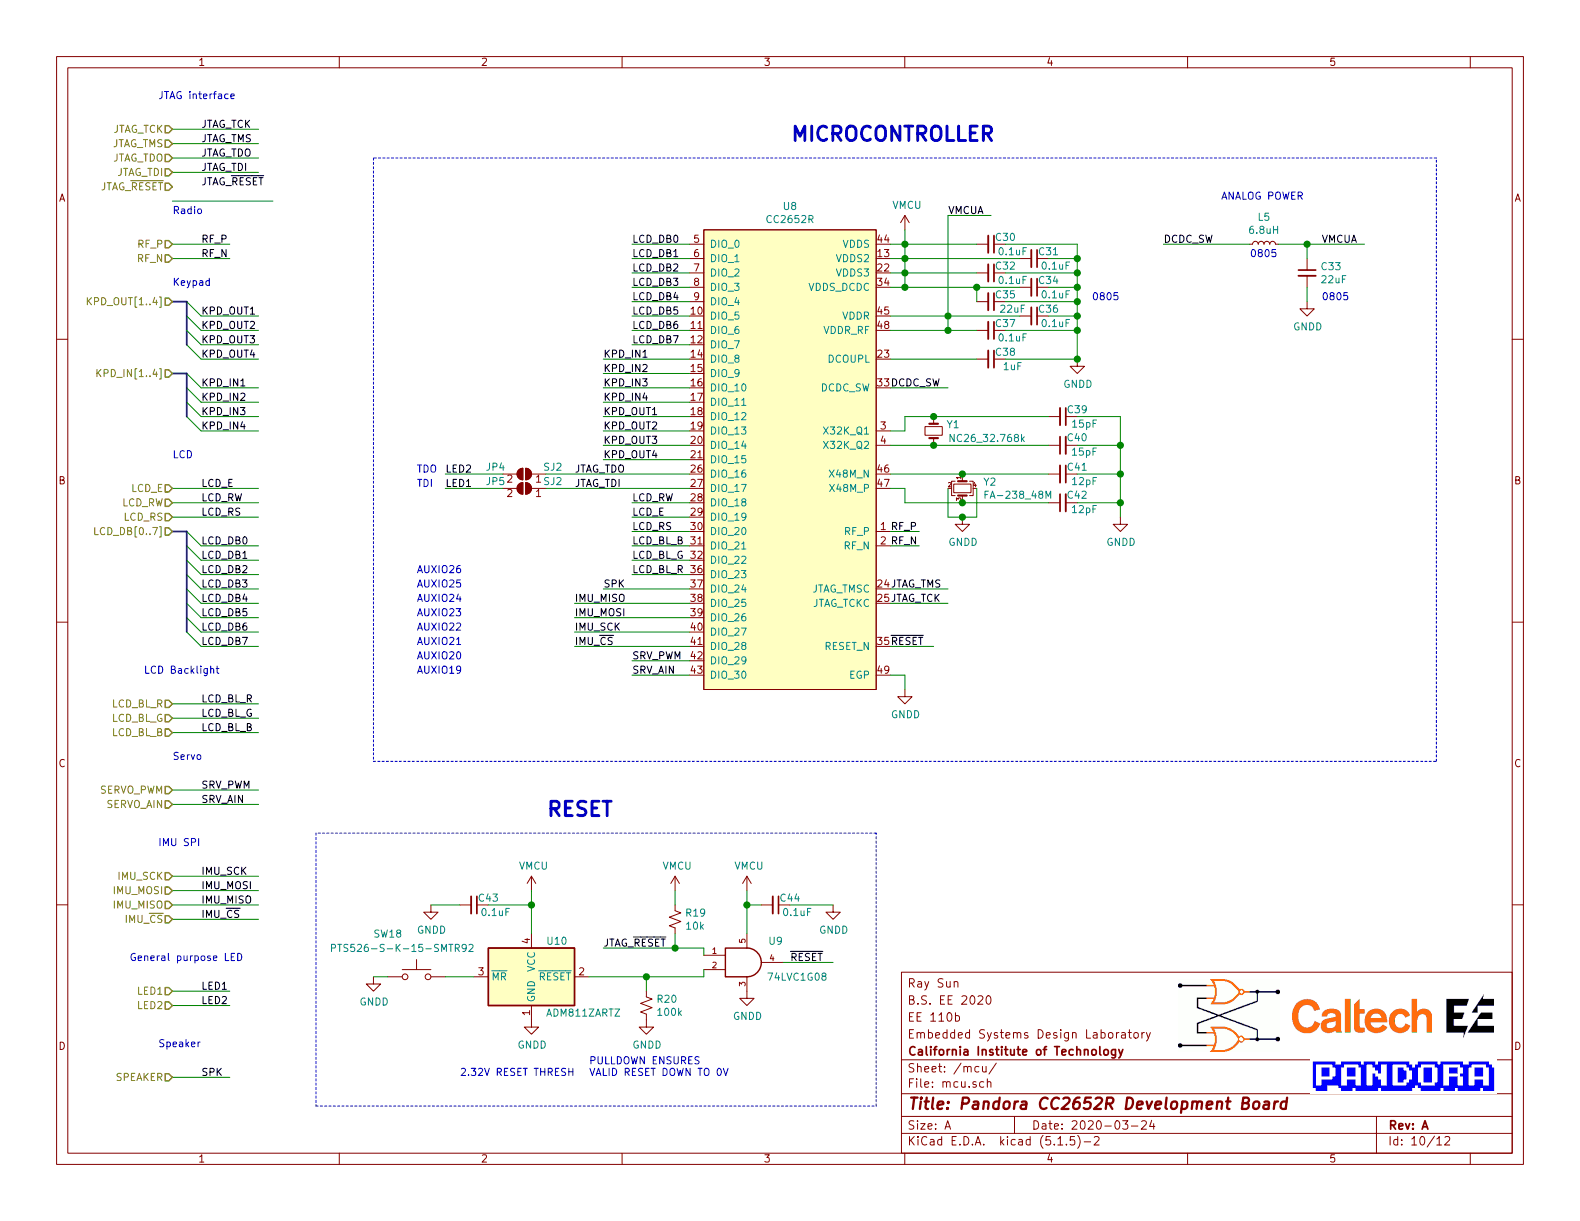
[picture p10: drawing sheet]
EESchema Schematic File Version 4
EELAYER 30 0
EELAYER END
$Descr A 11000 8500
encoding utf-8
Sheet 10 12
Title "Pandora CC2652R Development Board"
Date "2020-03-24"
Rev "A"
Comp "California Institute of Technology"
Comment1 "Embedded Systems Design Laboratory"
Comment2 "EE 110b"
Comment3 "B.S. EE 2020"
Comment4 "Ray Sun"
$EndDescr
Text HLabel 1200 2100 0    50   Input ~ 0
KPD_OUT[1..4]
Entry Wire Line
	1300 2100 1400 2200
Entry Wire Line
	1300 2200 1400 2300
Entry Wire Line
	1300 2300 1400 2400
Entry Wire Line
	1300 2400 1400 2500
Entry Wire Line
	1300 2600 1400 2700
Entry Wire Line
	1300 2700 1400 2800
Entry Wire Line
	1300 2800 1400 2900
Entry Wire Line
	1300 2900 1400 3000
Text Label 1400 2200 0    50   ~ 0
KPD_OUT1
Text Label 1400 2300 0    50   ~ 0
KPD_OUT2
Text Label 1400 2400 0    50   ~ 0
KPD_OUT3
Text Label 1400 2500 0    50   ~ 0
KPD_OUT4
Text Label 1400 2700 0    50   ~ 0
KPD_IN1
Text Label 1400 2800 0    50   ~ 0
KPD_IN2
Text Label 1400 2900 0    50   ~ 0
KPD_IN3
Text Label 1400 3000 0    50   ~ 0
KPD_IN4
Wire Bus Line
	1200 2100 1300 2100
Wire Wire Line
	1800 2200 1400 2200
Wire Wire Line
	1800 2300 1400 2300
Wire Wire Line
	1800 2400 1400 2400
Wire Wire Line
	1800 2500 1400 2500
Wire Wire Line
	1800 2700 1400 2700
Wire Wire Line
	1800 2800 1400 2800
Wire Wire Line
	1800 2900 1400 2900
Wire Wire Line
	1800 3000 1400 3000
Entry Wire Line
	1300 3700 1400 3800
Entry Wire Line
	1300 3800 1400 3900
Entry Wire Line
	1300 3900 1400 4000
Entry Wire Line
	1300 4000 1400 4100
Entry Wire Line
	1300 4100 1400 4200
Entry Wire Line
	1300 4200 1400 4300
Entry Wire Line
	1300 4300 1400 4400
Entry Wire Line
	1300 4400 1400 4500
Text Label 1400 3900 0    50   ~ 0
LCD_DB1
Text Label 1400 4000 0    50   ~ 0
LCD_DB2
Text Label 1400 4100 0    50   ~ 0
LCD_DB3
Text Label 1400 4200 0    50   ~ 0
LCD_DB4
Text Label 1400 4300 0    50   ~ 0
LCD_DB5
Text Label 1400 4400 0    50   ~ 0
LCD_DB6
Text Label 1400 4500 0    50   ~ 0
LCD_DB7
Text Label 1400 3800 0    50   ~ 0
LCD_DB0
Wire Wire Line
	1800 3900 1400 3900
Wire Wire Line
	1800 4000 1400 4000
Wire Wire Line
	1800 4100 1400 4100
Wire Wire Line
	1800 4200 1400 4200
Wire Wire Line
	1800 4300 1400 4300
Wire Wire Line
	1800 4400 1400 4400
Wire Wire Line
	1800 4500 1400 4500
Wire Wire Line
	1800 3800 1400 3800
Text Label 1400 3600 0    50   ~ 0
LCD_RS
Text Label 4400 1800 0    50   ~ 0
LCD_DB1
Text Label 4400 1900 0    50   ~ 0
LCD_DB2
Text Label 4400 2000 0    50   ~ 0
LCD_DB3
Text Label 4400 2100 0    50   ~ 0
LCD_DB4
Text Label 4400 2200 0    50   ~ 0
LCD_DB5
Text Label 4400 2300 0    50   ~ 0
LCD_DB6
Text Label 4400 2400 0    50   ~ 0
LCD_DB7
Wire Wire Line
	4400 1800 4800 1800
Wire Wire Line
	4400 1900 4800 1900
Wire Wire Line
	4400 2000 4800 2000
Wire Wire Line
	4400 2100 4800 2100
Wire Wire Line
	4400 2200 4800 2200
Wire Wire Line
	4400 2300 4800 2300
Wire Wire Line
	4400 2400 4800 2400
Text Label 4200 2900 0    50   ~ 0
KPD_OUT1
Text Label 4200 3000 0    50   ~ 0
KPD_OUT2
Text Label 4200 3100 0    50   ~ 0
KPD_OUT3
Text Label 4200 3200 0    50   ~ 0
KPD_OUT4
Wire Wire Line
	4800 2900 4200 2900
Wire Wire Line
	4800 3000 4200 3000
Wire Wire Line
	4800 3100 4200 3100
Wire Wire Line
	4800 3200 4200 3200
Text Label 4200 2500 0    50   ~ 0
KPD_IN1
Text Label 4200 2600 0    50   ~ 0
KPD_IN2
Text Label 4200 2700 0    50   ~ 0
KPD_IN3
Text Label 4200 2800 0    50   ~ 0
KPD_IN4
Wire Wire Line
	4800 2500 4200 2500
Wire Wire Line
	4800 2600 4200 2600
Wire Wire Line
	4800 2700 4200 2700
Wire Wire Line
	4800 2800 4200 2800
Text HLabel 1200 5500 0    50   Input ~ 0
SERVO_PWM
Wire Wire Line
	6300 4800 6300 4700
Wire Wire Line
	6300 4700 6200 4700
Text HLabel 1200 5600 0    50   Input ~ 0
SERVO_AIN
Text Label 4000 4300 0    50   ~ 0
IMU_MOSI
Wire Wire Line
	4800 4200 4000 4200
Wire Wire Line
	4800 4300 4000 4300
Text Label 4000 4200 0    50   ~ 0
IMU_MISO
Text Label 4000 4500 0    50   ~ 0
IMU_~CS
Wire Wire Line
	4800 4400 4000 4400
Wire Wire Line
	6200 3000 6300 3000
Wire Wire Line
	6300 3000 6300 2900
$Comp
L Device:C_Small C40
U 1 1
P 7400 3100
F 0 "C40" V 7450 3000 50  0000 C CNN
F 1 "15pF" V 7350 2950 50  0000 C CNN
F 2 "Capacitor_SMD:C_0603_1608Metric_Pad1.05x0.95mm_HandSolder" H 7400 3100 50  0001 C CNN
F 3 "~" H 7400 3100 50  0001 C CNN
F 4 "0603" H 7400 3100 50  0001 C CNN "Package"
F 5 "In House" H 7400 3100 50  0001 C CNN "Supplier"
F 6 "N/A" H 7400 3100 50  0001 C CNN "SupplierPartNo"
	1    7400 3100
	0    -1   -1   0   
$EndComp
$Comp
L Device:C_Small C39
U 1 1
P 7400 2900
F 0 "C39" V 7350 3000 50  0000 C CNN
F 1 "15pF" V 7450 3050 50  0000 C CNN
F 2 "Capacitor_SMD:C_0603_1608Metric_Pad1.05x0.95mm_HandSolder" H 7400 2900 50  0001 C CNN
F 3 "~" H 7400 2900 50  0001 C CNN
F 4 "0603" H 7400 2900 50  0001 C CNN "Package"
F 5 "In House" H 7400 2900 50  0001 C CNN "Supplier"
F 6 "N/A" H 7400 2900 50  0001 C CNN "SupplierPartNo"
	1    7400 2900
	0    1    1    0   
$EndComp
Wire Wire Line
	7800 3100 7500 3100
Wire Wire Line
	7500 2900 7800 2900
Wire Wire Line
	7800 2900 7800 3100
$Comp
L Device:C_Small C38
U 1 1
P 6900 2500
F 0 "C38" V 6850 2600 50  0000 C CNN
F 1 "1uF" V 6950 2650 50  0000 C CNN
F 2 "Capacitor_SMD:C_0603_1608Metric_Pad1.05x0.95mm_HandSolder" H 6900 2500 50  0001 C CNN
F 3 "~" H 6900 2500 50  0001 C CNN
F 4 "0603" H 6900 2500 50  0001 C CNN "Package"
F 5 "In House" H 6900 2500 50  0001 C CNN "Supplier"
F 6 "N/A" H 6900 2500 50  0001 C CNN "SupplierPartNo"
	1    6900 2500
	0    1    1    0   
$EndComp
Text Label 6200 4100 0    50   ~ 0
JTAG_TMS
Text Label 6200 4200 0    50   ~ 0
JTAG_TCK
Text Label 4200 4100 0    50   ~ 0
SPK
Wire Wire Line
	4200 4100 4800 4100
Text Label 1400 7500 0    50   ~ 0
SPK
Text HLabel 1200 7500 0    50   Input ~ 0
SPEAKER
Wire Wire Line
	1600 7500 1200 7500
Wire Wire Line
	6300 1600 6300 1700
Wire Wire Line
	6300 1700 6200 1700
Wire Wire Line
	6200 1900 6300 1900
Wire Wire Line
	6300 1900 6300 1800
Connection ~ 6300 1700
Wire Wire Line
	6200 1800 6300 1800
Connection ~ 6300 1800
Wire Wire Line
	6300 1800 6300 1700
Connection ~ 6300 1900
Text Notes 2900 4700 0    50   ~ 0
AUXIO19
Text Notes 2900 4600 0    50   ~ 0
AUXIO20
Text Notes 2900 4500 0    50   ~ 0
AUXIO21
Text Notes 2900 4400 0    50   ~ 0
AUXIO22
Text Notes 2900 4300 0    50   ~ 0
AUXIO23
Text Notes 2900 4200 0    50   ~ 0
AUXIO24
Text Notes 2900 4100 0    50   ~ 0
AUXIO25
Text Notes 2900 4000 0    50   ~ 0
AUXIO26
Text Notes 2900 3400 0    50   ~ 0
TDI
Text Notes 2900 3300 0    50   ~ 0
TDO
Wire Wire Line
	4400 3700 4800 3700
Wire Wire Line
	4400 3600 4800 3600
Wire Wire Line
	4400 3500 4800 3500
Text Label 4400 3700 0    50   ~ 0
LCD_RS
Text Label 4400 3500 0    50   ~ 0
LCD_RW
Text Label 4400 3600 0    50   ~ 0
LCD_E
Wire Wire Line
	6600 4100 6200 4100
Wire Wire Line
	6600 4200 6200 4200
Text Label 1400 1000 0    50   ~ 0
JTAG_TMS
Text Label 1400 900  0    50   ~ 0
JTAG_TCK
Text Label 6200 3700 0    50   ~ 0
RF_P
Text Label 6200 3800 0    50   ~ 0
RF_N
Wire Wire Line
	6400 3700 6200 3700
Wire Wire Line
	6400 3800 6200 3800
Text Label 1400 1700 0    50   ~ 0
RF_P
Text Label 1400 1800 0    50   ~ 0
RF_N
Text Label 6200 4500 0    50   ~ 0
~RESET
Wire Wire Line
	6300 2900 6500 2900
Wire Wire Line
	6500 3100 6200 3100
$Comp
L Device:Crystal_Small Y1
U 1 1
P 6500 3000
F 0 "Y1" V 6454 3088 50  0000 L CNN
F 1 "NC26_32.768k" V 6550 3100 50  0000 L CNN
F 2 "pandora:NC26H_Mirrored" H 6500 3000 50  0001 C CNN
F 3 "~" H 6500 3000 50  0001 C CNN
F 4 "NC26" H 6500 3000 50  0001 C CNN "Package"
F 5 "Low frequency clock crystal" H 6500 3000 50  0001 C CNN "Comment"
F 6 "In House" H 6500 3000 50  0001 C CNN "Supplier"
F 7 "NC26" H 6500 3000 50  0001 C CNN "PartNo"
F 8 "NC26" H 6500 3000 50  0001 C CNN "SupplierPartNo"
	1    6500 3000
	0    1    1    0   
$EndComp
$Comp
L Device:Crystal_GND24_Small Y2
U 1 1
P 6700 3400
F 0 "Y2" V 6654 3544 50  0000 L CNN
F 1 "FA-238_48M" V 6745 3544 50  0000 L CNN
F 2 "Crystal:Crystal_SMD_SeikoEpson_FA238-4Pin_3.2x2.5mm" H 6700 3400 50  0001 C CNN
F 3 "~" H 6700 3400 50  0001 C CNN
F 4 "FA-238" H 6700 3400 50  0001 C CNN "Package"
F 5 "High frequency clock crystal" H 6700 3400 50  0001 C CNN "Comment"
F 6 "In House" H 6700 3400 50  0001 C CNN "Supplier"
F 7 "FA-238" H 6700 3400 50  0001 C CNN "PartNo"
F 8 "FA-238" H 6700 3400 50  0001 C CNN "SupplierPartNo"
	1    6700 3400
	0    1    1    0   
$EndComp
Wire Wire Line
	6700 3300 6200 3300
Wire Wire Line
	6700 3500 6300 3500
Wire Wire Line
	6300 3500 6300 3400
Wire Wire Line
	6300 3400 6200 3400
Wire Wire Line
	6500 2900 7300 2900
Connection ~ 6500 2900
Wire Wire Line
	6600 3600 6600 3400
Wire Wire Line
	6800 3600 6800 3400
$Comp
L Device:C_Small C30
U 1 1
P 6900 1700
F 0 "C30" V 6850 1800 50  0000 C CNN
F 1 "0.1uF" V 6950 1850 50  0000 C CNN
F 2 "Capacitor_SMD:C_0603_1608Metric_Pad1.05x0.95mm_HandSolder" H 6900 1700 50  0001 C CNN
F 3 "~" H 6900 1700 50  0001 C CNN
F 4 "0603" H 6900 1700 50  0001 C CNN "Package"
F 5 "In House" H 6900 1700 50  0001 C CNN "Supplier"
F 6 "N/A" H 6900 1700 50  0001 C CNN "SupplierPartNo"
	1    6900 1700
	0    1    1    0   
$EndComp
$Comp
L Device:C_Small C32
U 1 1
P 6900 1900
F 0 "C32" V 6850 2000 50  0000 C CNN
F 1 "0.1uF" V 6950 2050 50  0000 C CNN
F 2 "Capacitor_SMD:C_0603_1608Metric_Pad1.05x0.95mm_HandSolder" H 6900 1900 50  0001 C CNN
F 3 "~" H 6900 1900 50  0001 C CNN
F 4 "0603" H 6900 1900 50  0001 C CNN "Package"
F 5 "In House" H 6900 1900 50  0001 C CNN "Supplier"
F 6 "N/A" H 6900 1900 50  0001 C CNN "SupplierPartNo"
	1    6900 1900
	0    1    1    0   
$EndComp
$Comp
L Device:C_Small C31
U 1 1
P 7200 1800
F 0 "C31" V 7150 1900 50  0000 C CNN
F 1 "0.1uF" V 7250 1950 50  0000 C CNN
F 2 "Capacitor_SMD:C_0603_1608Metric_Pad1.05x0.95mm_HandSolder" H 7200 1800 50  0001 C CNN
F 3 "~" H 7200 1800 50  0001 C CNN
F 4 "0603" H 7200 1800 50  0001 C CNN "Package"
F 5 "In House" H 7200 1800 50  0001 C CNN "Supplier"
F 6 "N/A" H 7200 1800 50  0001 C CNN "SupplierPartNo"
	1    7200 1800
	0    1    1    0   
$EndComp
Wire Wire Line
	6800 1700 6300 1700
Wire Wire Line
	7100 1800 6300 1800
Wire Wire Line
	6800 1900 6300 1900
Wire Wire Line
	7500 1700 7000 1700
Wire Wire Line
	7500 1800 7300 1800
Connection ~ 7500 1800
Wire Wire Line
	7500 1800 7500 1700
Wire Wire Line
	7500 1900 7000 1900
Connection ~ 7500 1900
Wire Wire Line
	7500 1900 7500 1800
$Comp
L Device:C_Small C36
U 1 1
P 7200 2200
F 0 "C36" V 7150 2300 50  0000 C CNN
F 1 "0.1uF" V 7250 2350 50  0000 C CNN
F 2 "Capacitor_SMD:C_0603_1608Metric_Pad1.05x0.95mm_HandSolder" H 7200 2200 50  0001 C CNN
F 3 "~" H 7200 2200 50  0001 C CNN
F 4 "0603" H 7200 2200 50  0001 C CNN "Package"
F 5 "In House" H 7200 2200 50  0001 C CNN "Supplier"
F 6 "N/A" H 7200 2200 50  0001 C CNN "SupplierPartNo"
	1    7200 2200
	0    1    1    0   
$EndComp
$Comp
L Device:C_Small C37
U 1 1
P 6900 2300
F 0 "C37" V 6850 2400 50  0000 C CNN
F 1 "0.1uF" V 6950 2450 50  0000 C CNN
F 2 "Capacitor_SMD:C_0603_1608Metric_Pad1.05x0.95mm_HandSolder" H 6900 2300 50  0001 C CNN
F 3 "~" H 6900 2300 50  0001 C CNN
F 4 "0603" H 6900 2300 50  0001 C CNN "Package"
F 5 "In House" H 6900 2300 50  0001 C CNN "Supplier"
F 6 "N/A" H 6900 2300 50  0001 C CNN "SupplierPartNo"
	1    6900 2300
	0    1    1    0   
$EndComp
Wire Wire Line
	6600 1500 6600 2200
Connection ~ 6600 2200
Wire Wire Line
	6200 2200 6600 2200
Wire Wire Line
	6600 2300 6600 2200
Wire Wire Line
	6200 2300 6600 2300
Wire Wire Line
	7100 2200 6600 2200
Wire Wire Line
	6600 2300 6800 2300
Connection ~ 6600 2300
Wire Wire Line
	7300 2200 7500 2200
Wire Wire Line
	7000 2300 7500 2300
Wire Wire Line
	7500 2300 7500 2200
Wire Wire Line
	6200 2500 6800 2500
$Comp
L pandora:CC2652R U8
U 1 1
P 5500 3200
AR Path="/5E2BBC74" Ref="U8"  Part="1" 
AR Path="/5E2B9A47/5E2BBC74" Ref="U8"  Part="1" 
F 0 "U8" H 5500 4965 50  0000 C CNN
F 1 "CC2652R" H 5500 4874 50  0000 C CNN
F 2 "pandora:Texas_RGZ0048A_Wide" H 5500 3250 50  0001 C CNN
F 3 "http://www.ti.com/lit/ds/symlink/cc2652r.pdf" H 5500 3250 50  0001 C CNN
F 4 "VQFN-48-EP" H 5500 3200 50  0001 C CNN "Package"
F 5 "MCU" H 5500 3200 50  0001 C CNN "Comment"
F 6 "CC2652R" H 5500 3200 50  0001 C CNN "PartNo"
F 7 "In House" H 5500 3200 50  0001 C CNN "Supplier"
F 8 "CC2652R" H 5500 3200 50  0001 C CNN "SupplierPartNo"
	1    5500 3200
	1    0    0    -1  
$EndComp
Wire Wire Line
	7500 1900 7500 2000
$Comp
L Device:C_Small C34
U 1 1
P 7200 2000
F 0 "C34" V 7150 2100 50  0000 C CNN
F 1 "0.1uF" V 7250 2150 50  0000 C CNN
F 2 "Capacitor_SMD:C_0603_1608Metric_Pad1.05x0.95mm_HandSolder" H 7200 2000 50  0001 C CNN
F 3 "~" H 7200 2000 50  0001 C CNN
F 4 "0603" H 7200 2000 50  0001 C CNN "Package"
F 5 "In House" H 7200 2000 50  0001 C CNN "Supplier"
F 6 "N/A" H 7200 2000 50  0001 C CNN "SupplierPartNo"
	1    7200 2000
	0    1    1    0   
$EndComp
$Comp
L Device:C_Small C35
U 1 1
P 6900 2100
F 0 "C35" V 6850 2200 50  0000 C CNN
F 1 "22uF" V 6950 2250 50  0000 C CNN
F 2 "Capacitor_SMD:C_0805_2012Metric_Pad1.15x1.40mm_HandSolder" H 6900 2100 50  0001 C CNN
F 3 "~" H 6900 2100 50  0001 C CNN
F 4 "0805" H 6900 2100 50  0001 C CNN "Package"
F 5 "" H 6900 2100 50  0001 C CNN "Comment"
F 6 "In House" H 6900 2100 50  0001 C CNN "Supplier"
F 7 "N/A" H 6900 2100 50  0001 C CNN "SupplierPartNo"
	1    6900 2100
	0    1    1    0   
$EndComp
Wire Wire Line
	6200 2000 6300 2000
Wire Wire Line
	6800 2100 6800 2000
Connection ~ 6800 2000
Wire Wire Line
	6800 2000 7100 2000
Wire Wire Line
	7300 2000 7500 2000
Wire Wire Line
	7000 2100 7500 2100
Text Notes 7600 2100 0    50   ~ 0
0805
Wire Wire Line
	6300 2000 6300 1900
Connection ~ 6300 2000
Wire Wire Line
	6300 2000 6800 2000
Text Notes 1200 2000 0    50   ~ 0
Keypad
Text Notes 1200 3200 0    50   ~ 0
LCD
Text Notes 1200 5300 0    50   ~ 0
Servo
Text Notes 1100 5900 0    50   ~ 0
IMU SPI
Text Notes 1200 1500 0    50   ~ 0
Radio
Text Notes 1100 700  0    50   ~ 0
JTAG interface
Text Notes 5500 1000 0    100  ~ 20
MICROCONTROLLER
Wire Wire Line
	7500 2100 7500 2000
Connection ~ 7500 2000
Connection ~ 7500 2100
Connection ~ 7500 2300
Wire Wire Line
	7000 2500 7500 2500
Text Label 1400 1300 0    50   ~ 0
JTAG_~RESET
Text Label 4200 6600 0    50   ~ 0
JTAG_~RESET
$Comp
L Device:L_Small L5
U 1 1
P 8800 1700
F 0 "L5" V 8985 1700 50  0000 C CNN
F 1 "6.8uH" V 8894 1700 50  0000 C CNN
F 2 "Inductor_SMD:L_0805_2012Metric_Pad1.15x1.40mm_HandSolder" H 8800 1700 50  0001 C CNN
F 3 "https://product.tdk.com/info/en/catalog/datasheets/inductor_automotive_decoupling_mlz2012_en.pdf" H 8800 1700 50  0001 C CNN
F 4 "0805" H 8800 1700 50  0001 C CNN "Package"
F 5 "MCU analog filter inductor" H 8800 1700 50  0001 C CNN "Comment"
F 6 "Digi-Key" H 8800 1700 50  0001 C CNN "Supplier"
F 7 "MLZ2012N6R8LTD25" H 8800 1700 50  0001 C CNN "PartNo"
F 8 "445-16384-1-ND" H 8800 1700 50  0001 C CNN "SupplierPartNo"
	1    8800 1700
	0    -1   -1   0   
$EndComp
$Comp
L Device:C_Small C?
U 1 1
P 9100 1900
AR Path="/5E2BAD17/5E427E5C" Ref="C?"  Part="1" 
AR Path="/5E2B9A47/5E427E5C" Ref="C33"  Part="1" 
F 0 "C33" H 9192 1946 50  0000 L CNN
F 1 "22uF" H 9192 1855 50  0000 L CNN
F 2 "Capacitor_SMD:C_0805_2012Metric_Pad1.15x1.40mm_HandSolder" H 9100 1900 50  0001 C CNN
F 3 "~" H 9100 1900 50  0001 C CNN
F 4 "0805" H 9100 1900 50  0001 C CNN "Package"
F 5 "" H 9100 1900 50  0001 C CNN "Comment"
F 6 "In House" H 9100 1900 50  0001 C CNN "Supplier"
F 7 "N/A" H 9100 1900 50  0001 C CNN "SupplierPartNo"
	1    9100 1900
	1    0    0    -1  
$EndComp
Text Notes 9200 2100 0    50   ~ 0
0805
Wire Wire Line
	9100 1800 9100 1700
Wire Wire Line
	9100 1700 8900 1700
Text Label 6200 2700 0    50   ~ 0
DCDC_SW
Wire Wire Line
	6600 2700 6200 2700
Text Label 1400 6200 0    50   ~ 0
IMU_MOSI
Text Label 1400 6300 0    50   ~ 0
IMU_MISO
Text Label 1400 6400 0    50   ~ 0
IMU_~CS
Text Label 1400 6100 0    50   ~ 0
IMU_SCK
$Comp
L Device:C_Small C42
U 1 1
P 7400 3500
F 0 "C42" V 7450 3400 50  0000 C CNN
F 1 "12pF" V 7350 3350 50  0000 C CNN
F 2 "Capacitor_SMD:C_0603_1608Metric_Pad1.05x0.95mm_HandSolder" H 7400 3500 50  0001 C CNN
F 3 "~" H 7400 3500 50  0001 C CNN
F 4 "0603" H 7400 3500 50  0001 C CNN "Package"
F 5 "In House" H 7400 3500 50  0001 C CNN "Supplier"
F 6 "N/A" H 7400 3500 50  0001 C CNN "SupplierPartNo"
	1    7400 3500
	0    -1   -1   0   
$EndComp
$Comp
L Device:C_Small C41
U 1 1
P 7400 3300
F 0 "C41" V 7350 3400 50  0000 C CNN
F 1 "12pF" V 7450 3450 50  0000 C CNN
F 2 "Capacitor_SMD:C_0603_1608Metric_Pad1.05x0.95mm_HandSolder" H 7400 3300 50  0001 C CNN
F 3 "~" H 7400 3300 50  0001 C CNN
F 4 "0603" H 7400 3300 50  0001 C CNN "Package"
F 5 "In House" H 7400 3300 50  0001 C CNN "Supplier"
F 6 "N/A" H 7400 3300 50  0001 C CNN "SupplierPartNo"
	1    7400 3300
	0    1    1    0   
$EndComp
Wire Wire Line
	7800 3500 7500 3500
Wire Wire Line
	7500 3300 7800 3300
Wire Wire Line
	7800 3300 7800 3500
Wire Wire Line
	7300 3300 6700 3300
Connection ~ 6700 3300
Wire Wire Line
	7300 3500 6700 3500
Connection ~ 6700 3500
Wire Wire Line
	7800 3300 7800 3100
Connection ~ 7800 3300
Connection ~ 7800 3100
Text HLabel 1200 3700 0    50   Input ~ 0
LCD_DB[0..7]
Wire Bus Line
	1300 3700 1200 3700
Text Label 4400 4700 0    50   ~ 0
SRV_AIN
Text Label 4400 4600 0    50   ~ 0
SRV_PWM
Wire Wire Line
	4400 4600 4800 4600
Wire Wire Line
	4400 4700 4800 4700
Text Label 4400 4000 0    50   ~ 0
LCD_BL_R
Wire Wire Line
	4400 4000 4800 4000
Text Label 4400 3900 0    50   ~ 0
LCD_BL_G
Text Label 4400 3800 0    50   ~ 0
LCD_BL_B
Wire Wire Line
	4400 3900 4800 3900
Wire Wire Line
	4400 3800 4800 3800
Text Notes 900  6700 0    50   ~ 0
General purpose LED
Text Notes 1100 7300 0    50   ~ 0
Speaker
Text Label 1400 4900 0    50   ~ 0
LCD_BL_R
Text Label 1400 5000 0    50   ~ 0
LCD_BL_G
Text Label 1400 5100 0    50   ~ 0
LCD_BL_B
Text HLabel 1200 6900 0    50   Input ~ 0
LED1
Text Label 1400 3400 0    50   ~ 0
LCD_E
Text Label 1400 3500 0    50   ~ 0
LCD_RW
Text Label 1400 5500 0    50   ~ 0
SRV_PWM
Text Label 1400 5600 0    50   ~ 0
SRV_AIN
Wire Wire Line
	1800 5600 1200 5600
Wire Wire Line
	1800 5500 1200 5500
Text Label 8100 1700 0    50   ~ 0
DCDC_SW
Text Label 4000 4400 0    50   ~ 0
IMU_SCK
Wire Wire Line
	4000 4500 4800 4500
$Comp
L Jumper:SolderJumper_2_Open JP4
U 1 1
P 3650 3300
F 0 "JP4" H 3850 3350 50  0000 C CNN
F 1 "SJ2" H 3450 3350 50  0000 C CNN
F 2 "Jumper:SolderJumper-2_P1.3mm_Open_Pad1.0x1.5mm" H 3650 3300 50  0001 C CNN
F 3 "~" H 3650 3300 50  0001 C CNN
F 4 "SMD_PAD_SJ2" H 3650 3300 50  0001 C CNN "Package"
F 5 "Solder jumper, 2 pad" H 3650 3300 50  0001 C CNN "Comment"
F 6 "N/A" H 3650 3300 50  0001 C CNN "PartNo"
F 7 "N/A" H 3650 3300 50  0001 C CNN "Supplier"
F 8 "N/A" H 3650 3300 50  0001 C CNN "SupplierPartNo"
	1    3650 3300
	-1   0    0    -1  
$EndComp
$Comp
L Jumper:SolderJumper_2_Open JP5
U 1 1
P 3650 3400
F 0 "JP5" H 3850 3450 50  0000 C CNN
F 1 "SJ2" H 3450 3450 50  0000 C CNN
F 2 "Jumper:SolderJumper-2_P1.3mm_Open_Pad1.0x1.5mm" H 3650 3400 50  0001 C CNN
F 3 "~" H 3650 3400 50  0001 C CNN
F 4 "SMD_PAD_SJ2" H 3650 3400 50  0001 C CNN "Package"
F 5 "Solder jumper, 2 pad" H 3650 3400 50  0001 C CNN "Comment"
F 6 "N/A" H 3650 3400 50  0001 C CNN "PartNo"
F 7 "N/A" H 3650 3400 50  0001 C CNN "Supplier"
F 8 "N/A" H 3650 3400 50  0001 C CNN "SupplierPartNo"
	1    3650 3400
	-1   0    0    -1  
$EndComp
Text Label 3100 3400 0    50   ~ 0
LED1
Text Label 3100 3300 0    50   ~ 0
LED2
Wire Wire Line
	3100 3300 3500 3300
Wire Wire Line
	3100 3400 3500 3400
Wire Wire Line
	3800 3300 4800 3300
Wire Wire Line
	3800 3400 4800 3400
Text Label 1400 6900 0    50   ~ 0
LED1
Text Label 1400 7000 0    50   ~ 0
LED2
Text Label 4400 1700 0    50   ~ 0
LCD_DB0
Wire Wire Line
	4400 1700 4800 1700
Text Label 9200 1700 0    50   ~ 0
VMCUA
Wire Wire Line
	9500 1700 9100 1700
Connection ~ 9100 1700
Text Label 6600 1500 0    50   ~ 0
VMCUA
Wire Wire Line
	6900 1500 6600 1500
Text Notes 8700 1800 0    50   ~ 0
0805
Text Notes 8500 1400 0    50   ~ 0
ANALOG POWER
$Comp
L pandora:GNDD #PWR075
U 1 1
P 6300 4800
F 0 "#PWR075" H 6300 4550 50  0001 C CNN
F 1 "GNDD" H 6305 4627 50  0000 C CNN
F 2 "" H 6300 4800 50  0001 C CNN
F 3 "" H 6300 4800 50  0001 C CNN
	1    6300 4800
	1    0    0    -1  
$EndComp
$Comp
L pandora:GNDD #PWR073
U 1 1
P 6700 3600
F 0 "#PWR073" H 6700 3350 50  0001 C CNN
F 1 "GNDD" H 6705 3427 50  0000 C CNN
F 2 "" H 6700 3600 50  0001 C CNN
F 3 "" H 6700 3600 50  0001 C CNN
	1    6700 3600
	1    0    0    -1  
$EndComp
Wire Wire Line
	6600 3600 6700 3600
Connection ~ 6700 3600
Wire Wire Line
	6700 3600 6800 3600
$Comp
L pandora:GNDD #PWR074
U 1 1
P 7800 3600
F 0 "#PWR074" H 7800 3350 50  0001 C CNN
F 1 "GNDD" H 7805 3427 50  0000 C CNN
F 2 "" H 7800 3600 50  0001 C CNN
F 3 "" H 7800 3600 50  0001 C CNN
	1    7800 3600
	1    0    0    -1  
$EndComp
Wire Wire Line
	7800 3600 7800 3500
Connection ~ 7800 3500
$Comp
L pandora:GNDD #PWR071
U 1 1
P 9100 2100
F 0 "#PWR071" H 9100 1850 50  0001 C CNN
F 1 "GNDD" H 9105 1927 50  0000 C CNN
F 2 "" H 9100 2100 50  0001 C CNN
F 3 "" H 9100 2100 50  0001 C CNN
	1    9100 2100
	1    0    0    -1  
$EndComp
$Comp
L pandora:GNDD #PWR072
U 1 1
P 7500 2500
F 0 "#PWR072" H 7500 2250 50  0001 C CNN
F 1 "GNDD" H 7505 2327 50  0000 C CNN
F 2 "" H 7500 2500 50  0001 C CNN
F 3 "" H 7500 2500 50  0001 C CNN
	1    7500 2500
	1    0    0    -1  
$EndComp
Wire Wire Line
	7500 2500 7500 2300
Connection ~ 7500 2500
Wire Wire Line
	7500 2200 7500 2100
Connection ~ 7500 2200
Wire Wire Line
	9100 2100 9100 2000
$Comp
L pandora:VMCU #PWR070
U 1 1
P 6300 1600
F 0 "#PWR070" H 6300 1450 50  0001 C CNN
F 1 "VMCU" H 6315 1773 50  0000 C CNN
F 2 "" H 6300 1600 50  0001 C CNN
F 3 "" H 6300 1600 50  0001 C CNN
	1    6300 1600
	1    0    0    -1  
$EndComp
$Comp
L pandora:74LVC1G08 U9
U 1 1
P 5200 6700
F 0 "U9" H 5400 6850 50  0000 C CNN
F 1 "74LVC1G08" H 5550 6600 50  0000 C CNN
F 2 "Package_TO_SOT_SMD:SOT-23-5" H 5200 6700 50  0001 C CNN
F 3 "http://www.ti.com/lit/sg/scyt129e/scyt129e.pdf" H 5200 6700 50  0001 C CNN
F 4 "SOT-23-5" H 5200 6700 50  0001 C CNN "Package"
F 5 "SN74LVC1G08DBVR" H 5200 6700 50  0001 C CNN "PartNo"
F 6 "Auxiliary battery boost converter" H 5200 6700 50  0001 C CNN "Comment"
F 7 "Digi-Key" H 5200 6700 50  0001 C CNN "Supplier"
F 8 "296-11601-1-ND" H 5200 6700 50  0001 C CNN "SupplierPartNo"
	1    5200 6700
	1    0    0    -1  
$EndComp
$Comp
L pandora:VMCU #PWR078
U 1 1
P 5200 6200
F 0 "#PWR078" H 5200 6050 50  0001 C CNN
F 1 "VMCU" H 5215 6373 50  0000 C CNN
F 2 "" H 5200 6200 50  0001 C CNN
F 3 "" H 5200 6200 50  0001 C CNN
	1    5200 6200
	1    0    0    -1  
$EndComp
$Comp
L Device:C_Small C44
U 1 1
P 5400 6300
F 0 "C44" V 5350 6400 50  0000 C CNN
F 1 "0.1uF" V 5450 6450 50  0000 C CNN
F 2 "Capacitor_SMD:C_0603_1608Metric_Pad1.05x0.95mm_HandSolder" H 5400 6300 50  0001 C CNN
F 3 "~" H 5400 6300 50  0001 C CNN
F 4 "0603" H 5400 6300 50  0001 C CNN "Package"
F 5 "In House" H 5400 6300 50  0001 C CNN "Supplier"
F 6 "N/A" H 5400 6300 50  0001 C CNN "SupplierPartNo"
	1    5400 6300
	0    1    1    0   
$EndComp
$Comp
L pandora:GNDD #PWR080
U 1 1
P 5800 6300
F 0 "#PWR080" H 5800 6050 50  0001 C CNN
F 1 "GNDD" H 5805 6127 50  0000 C CNN
F 2 "" H 5800 6300 50  0001 C CNN
F 3 "" H 5800 6300 50  0001 C CNN
	1    5800 6300
	1    0    0    -1  
$EndComp
Wire Wire Line
	5800 6300 5500 6300
Wire Wire Line
	5200 6200 5200 6300
Wire Wire Line
	5300 6300 5200 6300
$Comp
L pandora:GNDD #PWR082
U 1 1
P 5200 6900
F 0 "#PWR082" H 5200 6650 50  0001 C CNN
F 1 "GNDD" H 5205 6727 50  0000 C CNN
F 2 "" H 5200 6900 50  0001 C CNN
F 3 "" H 5200 6900 50  0001 C CNN
	1    5200 6900
	1    0    0    -1  
$EndComp
Text Label 5500 6700 0    50   ~ 0
~RESET
Wire Wire Line
	5800 6700 5450 6700
$Comp
L pandora:VMCU #PWR077
U 1 1
P 4700 6200
F 0 "#PWR077" H 4700 6050 50  0001 C CNN
F 1 "VMCU" H 4715 6373 50  0000 C CNN
F 2 "" H 4700 6200 50  0001 C CNN
F 3 "" H 4700 6200 50  0001 C CNN
	1    4700 6200
	1    0    0    -1  
$EndComp
$Comp
L Device:R_Small_US R19
U 1 1
P 4700 6400
F 0 "R19" H 4768 6446 50  0000 L CNN
F 1 "10k" H 4768 6355 50  0000 L CNN
F 2 "Resistor_SMD:R_0603_1608Metric_Pad1.05x0.95mm_HandSolder" H 4700 6400 50  0001 C CNN
F 3 "~" H 4700 6400 50  0001 C CNN
F 4 "0603" H 4700 6400 50  0001 C CNN "Package"
F 5 "In House" H 4700 6400 50  0001 C CNN "Supplier"
F 6 "N/A" H 4700 6400 50  0001 C CNN "SupplierPartNo"
	1    4700 6400
	1    0    0    -1  
$EndComp
Wire Wire Line
	4700 6200 4700 6300
Wire Wire Line
	4200 6600 4700 6600
Wire Wire Line
	4700 6600 4700 6500
Wire Wire Line
	4900 6650 4900 6600
Wire Wire Line
	4900 6600 4700 6600
Connection ~ 4700 6600
Wire Wire Line
	4900 6750 4900 6800
$Comp
L Device:R_Small_US R20
U 1 1
P 4500 7000
F 0 "R20" H 4568 7046 50  0000 L CNN
F 1 "100k" H 4568 6955 50  0000 L CNN
F 2 "Resistor_SMD:R_0603_1608Metric_Pad1.05x0.95mm_HandSolder" H 4500 7000 50  0001 C CNN
F 3 "~" H 4500 7000 50  0001 C CNN
F 4 "0603" H 4500 7000 50  0001 C CNN "Package"
F 5 "In House" H 4500 7000 50  0001 C CNN "Supplier"
F 6 "N/A" H 4500 7000 50  0001 C CNN "SupplierPartNo"
	1    4500 7000
	1    0    0    -1  
$EndComp
Wire Wire Line
	4500 6900 4500 6800
Connection ~ 4500 6800
$Comp
L pandora:GNDD #PWR084
U 1 1
P 4500 7100
F 0 "#PWR084" H 4500 6850 50  0001 C CNN
F 1 "GNDD" H 4505 6927 50  0000 C CNN
F 2 "" H 4500 7100 50  0001 C CNN
F 3 "" H 4500 7100 50  0001 C CNN
	1    4500 7100
	1    0    0    -1  
$EndComp
Text Notes 4100 7500 0    50   ~ 0
PULLDOWN ENSURES\nVALID RESET DOWN TO 0V
Wire Notes Line
	6100 7700 6100 5800
Wire Notes Line
	2600 1100 2600 5300
Wire Notes Line
	2600 5300 10000 5300
Wire Notes Line
	10000 5300 10000 1100
Wire Notes Line
	10000 1100 2600 1100
Wire Wire Line
	6200 4500 6500 4500
Text HLabel 1200 1700 0    50   Input ~ 0
RF_P
Text HLabel 1200 1800 0    50   Input ~ 0
RF_N
Wire Wire Line
	1200 1700 1600 1700
Wire Wire Line
	1200 1800 1600 1800
Wire Bus Line
	1300 2600 1200 2600
Text HLabel 1200 2600 0    50   Input ~ 0
KPD_IN[1..4]
Text HLabel 1200 900  0    50   Input ~ 0
JTAG_TCK
Text HLabel 1200 1000 0    50   Input ~ 0
JTAG_TMS
Text HLabel 1200 1100 0    50   Input ~ 0
JTAG_TDO
Text HLabel 1200 1200 0    50   Input ~ 0
JTAG_TDI
Text HLabel 1200 1300 0    50   Input ~ 0
JTAG_~RESET
Wire Wire Line
	1200 1400 1900 1400
Wire Wire Line
	1200 1200 1800 1200
Wire Wire Line
	1200 1100 1800 1100
Wire Wire Line
	1200 1000 1800 1000
Wire Wire Line
	1200 900  1800 900 
Text HLabel 1200 3400 0    50   Input ~ 0
LCD_E
Text HLabel 1200 3500 0    50   Input ~ 0
LCD_RW
Text HLabel 1200 3600 0    50   Input ~ 0
LCD_RS
Wire Wire Line
	1200 3600 1800 3600
Wire Wire Line
	1200 3500 1800 3500
Wire Wire Line
	1200 3400 1800 3400
Text HLabel 1200 4900 0    50   Input ~ 0
LCD_BL_R
Text HLabel 1200 5000 0    50   Input ~ 0
LCD_BL_G
Text HLabel 1200 5100 0    50   Input ~ 0
LCD_BL_B
Wire Wire Line
	1200 4900 1800 4900
Wire Wire Line
	1200 5000 1800 5000
Wire Wire Line
	1200 5100 1800 5100
Text HLabel 1200 7000 0    50   Input ~ 0
LED2
Wire Wire Line
	1200 6900 1600 6900
Wire Wire Line
	1200 7000 1600 7000
Text Notes 1000 4700 0    50   ~ 0
LCD Backlight
Text HLabel 1200 6100 0    50   Input ~ 0
IMU_SCK
Text HLabel 1200 6200 0    50   Input ~ 0
IMU_MOSI
Text HLabel 1200 6300 0    50   Input ~ 0
IMU_MISO
Text HLabel 1200 6400 0    50   Input ~ 0
IMU_~CS
Wire Wire Line
	1200 6400 1800 6400
Wire Wire Line
	1200 6300 1800 6300
Wire Wire Line
	1200 6200 1800 6200
Wire Wire Line
	1200 6100 1800 6100
Wire Wire Line
	8100 1700 8700 1700
Connection ~ 6500 3100
Wire Wire Line
	6500 3100 7300 3100
Wire Wire Line
	5200 6500 5200 6300
Connection ~ 5200 6300
Text Label 4000 3300 0    50   ~ 0
JTAG_TDO
Text Label 4000 3400 0    50   ~ 0
JTAG_TDI
Text Label 1400 1100 0    50   ~ 0
JTAG_TDO
Text Label 1400 1200 0    50   ~ 0
JTAG_TDI
Wire Wire Line
	4500 6800 4900 6800
Wire Wire Line
	3100 6800 3300 6800
Wire Notes Line
	6100 5800 2200 5800
Wire Notes Line
	2200 7700 6100 7700
Wire Notes Line
	2200 5800 2200 7700
Text Notes 3200 7500 0    50   ~ 0
2.32V RESET THRESH
Text Notes 3800 5700 0    100  ~ 20
RESET
Wire Wire Line
	3000 6300 3200 6300
Wire Wire Line
	3700 6300 3700 6200
Connection ~ 3700 6300
$Comp
L Switch:SW_Push SW18
U 1 1
P 2900 6800
F 0 "SW18" H 2700 7100 50  0000 C CNN
F 1 "PTS526-S-K-15-SMTR92" H 2800 7000 50  0000 C CNN
F 2 "pandora:SW_Push_PTS526" H 2900 7000 50  0001 C CNN
F 3 "https://dznh3ojzb2azq.cloudfront.net/products/Tactile/PTS526/documents/datasheet.pdf" H 2900 7000 50  0001 C CNN
F 4 "Reset button" H 2900 6800 50  0001 C CNN "Comment"
F 5 "Tact_Push_SMD_PTS526" H 2900 6800 50  0001 C CNN "Package"
F 6 "PTS526SK15SMTR92 LFS" H 2900 6800 50  0001 C CNN "PartNo"
F 7 "In House" H 2900 6800 50  0001 C CNN "Supplier"
F 8 "PTS526SK15SMTR92 LFS" H 2900 6800 50  0001 C CNN "SupplierPartNo"
	1    2900 6800
	1    0    0    -1  
$EndComp
$Comp
L pandora:GNDD #PWR083
U 1 1
P 3700 7100
F 0 "#PWR083" H 3700 6850 50  0001 C CNN
F 1 "GNDD" H 3705 6927 50  0000 C CNN
F 2 "" H 3700 7100 50  0001 C CNN
F 3 "" H 3700 7100 50  0001 C CNN
	1    3700 7100
	1    0    0    -1  
$EndComp
Wire Wire Line
	4100 6800 4500 6800
Wire Wire Line
	3700 6500 3700 6300
$Comp
L pandora:VMCU #PWR076
U 1 1
P 3700 6200
F 0 "#PWR076" H 3700 6050 50  0001 C CNN
F 1 "VMCU" H 3715 6373 50  0000 C CNN
F 2 "" H 3700 6200 50  0001 C CNN
F 3 "" H 3700 6200 50  0001 C CNN
	1    3700 6200
	1    0    0    -1  
$EndComp
Wire Wire Line
	3700 6300 3400 6300
$Comp
L pandora:GNDD #PWR079
U 1 1
P 3000 6300
F 0 "#PWR079" H 3000 6050 50  0001 C CNN
F 1 "GNDD" H 3005 6127 50  0000 C CNN
F 2 "" H 3000 6300 50  0001 C CNN
F 3 "" H 3000 6300 50  0001 C CNN
	1    3000 6300
	1    0    0    -1  
$EndComp
$Comp
L Device:C_Small C43
U 1 1
P 3300 6300
F 0 "C43" V 3250 6400 50  0000 C CNN
F 1 "0.1uF" V 3350 6450 50  0000 C CNN
F 2 "Capacitor_SMD:C_0603_1608Metric_Pad1.05x0.95mm_HandSolder" H 3300 6300 50  0001 C CNN
F 3 "~" H 3300 6300 50  0001 C CNN
F 4 "0603" H 3300 6300 50  0001 C CNN "Package"
F 5 "In House" H 3300 6300 50  0001 C CNN "Supplier"
F 6 "N/A" H 3300 6300 50  0001 C CNN "SupplierPartNo"
	1    3300 6300
	0    1    1    0   
$EndComp
$Comp
L pandora:ADM811ZARTZ U10
U 1 1
P 3700 6800
F 0 "U10" H 3800 7050 50  0000 L CNN
F 1 "ADM811ZARTZ" H 3800 6550 50  0000 L CNN
F 2 "Package_TO_SOT_SMD:SOT-143" H 3800 6500 50  0001 L CNN
F 3 "https://www.analog.com/media/en/technical-documentation/data-sheets/ADM811_812.pdf" H 3350 6100 50  0001 C CNN
F 4 "Reset supervisor" H 3700 6800 50  0001 C CNN "Comment"
F 5 "SOT-143" H 3700 6800 50  0001 C CNN "Package"
F 6 "ADM811ZARTZ" H 3700 6800 50  0001 C CNN "PartNo"
F 7 "Analog Devices" H 3700 6800 50  0001 C CNN "Supplier"
F 8 "ADM811ZARTZ" H 3700 6800 50  0001 C CNN "SupplierPartNo"
	1    3700 6800
	1    0    0    -1  
$EndComp
$Comp
L pandora:GNDD #PWR081
U 1 1
P 2600 6800
F 0 "#PWR081" H 2600 6550 50  0001 C CNN
F 1 "GNDD" H 2605 6627 50  0000 C CNN
F 2 "" H 2600 6800 50  0001 C CNN
F 3 "" H 2600 6800 50  0001 C CNN
	1    2600 6800
	1    0    0    -1  
$EndComp
Wire Wire Line
	2600 6800 2700 6800
Wire Bus Line
	1300 2100 1300 2400
Wire Bus Line
	1300 2600 1300 2900
Wire Bus Line
	1300 3700 1300 4400
$EndSCHEMATC
